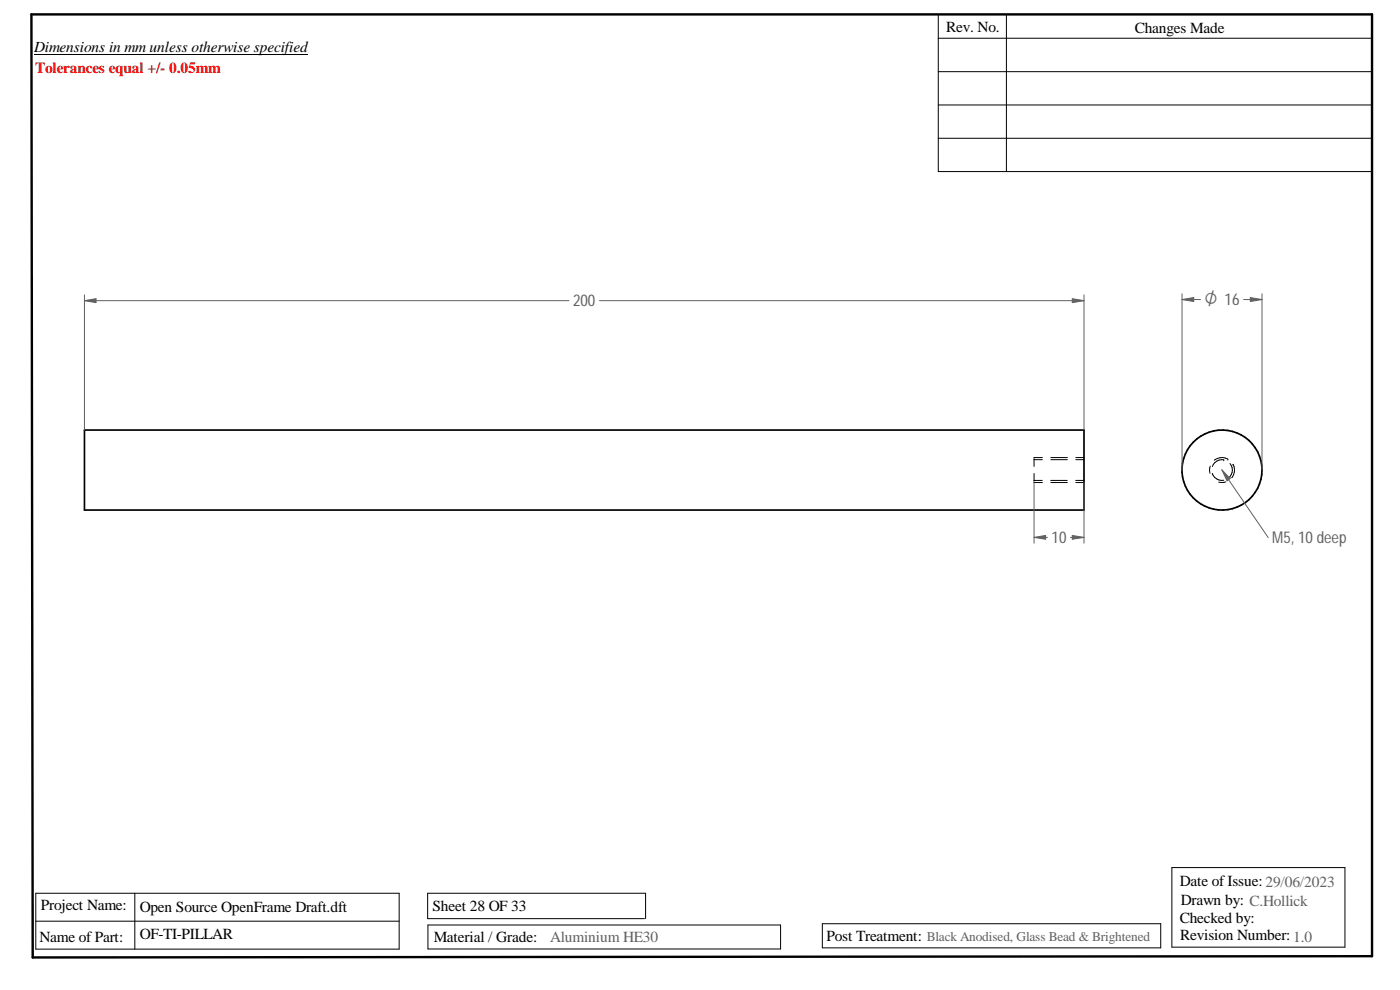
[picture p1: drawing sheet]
<svg xmlns="http://www.w3.org/2000/svg" width="420mm" height="297mm" viewBox="0 0 420 297" stroke-linecap="round" stroke-linejoin="round" font-family="sans-serif">
<path d="M9.4 4.3h402.4v282.6l-402 .4z" fill="none" stroke="#000" stroke-width=".72"/>
<g fill="none" stroke="#000" stroke-width=".3">
<path d="M10.2 16.4h82.2M281.6 11.5h130.2M281.6 4.3v47.2h130.2M302 4.3v47.2M281.6 21.5h130.2M281.6 31.5h130.2M281.6 41.5h130.2M310.3 137.9h2.5M310.3 137.7v2.3M312.8 137.3h-2.5v.2M315.4 137.9h4.9M315.4 137.3h4.9"/>
<path d="M322.9 137.9h2.4M322.9 137.3h2.4M363.2 139.9l-.2 1.3 .1 .8M367.3 138a3.1 3.1 0 0 0-3.5 2M367.3 138h.1M368.5 137.7a3.7 3.7 0 0 0-4.1 .4M368.5 137.8h.1M369.1 139.1a3 3 0 0 1 0 3.9M370.1 139.3a3.6 3.6 0 0 1-.5 4M370.1 139.3h.1M310.3 142.1v2.3M310.3 144.6v.2h2.5"/>
<path d="M310.3 144.1h2.5M315.3 144.1h5M315.4 144.8h4.9M322.8 144.1h2.5M322.9 144.8h2.4M363.8 142.1a3.1 3.1 0 0 0 3.5 2M363.8 142.1h.1M367.9 144.6l-2.2 .1M369.1 143h.1M411.8 213.6v36.4M9.8 271.3v16M10.7 276.4h109.1"/>
<path d="M10.7 268h109.1v16.8h-109.1zM40.5 268v16.8M128.4 277.5h105.9v7.2h-105.9zM193.4 275.6h-65.1v-7.6h65.4v7.6M246.8 277.2h101.5v7.2h-101.5zM351.7 260.3h51.9v23.9h-51.9z"/>
</g>
<g fill="none" stroke="#000" stroke-width=".51">
<path d="M25.3 129h300v24h-300z"/>
<circle cx="366.7" cy="141" r="12"/>
</g>
<path d="M366.7 141l13.9 20.3" fill="none" stroke="#606060" stroke-width=".3"/>
<path d="M366.7 141l2.5 2.6-1 .7z" fill="#606060"/>
<path d="M25.3 88.5v40.5M321.8 89.6l3.5 .6-3.5 .6zM325.3 88.5v40.5M366.7 141l2.5 2.6-1 .7z" fill="none" stroke="#606060" stroke-width=".3"/>
<path d="M321.8 89.6l3.5 .6-3.5 .6z" fill="#606060"/>
<path d="M25.3 90.2l3.5-.6v1.2z" fill="none" stroke="#606060" stroke-width=".3"/>
<path d="M25.3 90.2l3.5-.6v1.2z" fill="#606060"/>
<path d="M25.3 90.2h145.5M179.9 90.2h145.4M354.7 88.1v52.9M375.2 89.3l3.5 .6-3.5 .6zM378.7 88.1v52.9" fill="none" stroke="#606060" stroke-width=".3"/>
<path d="M375.2 89.3l3.5 .6-3.5 .6z" fill="#606060"/>
<path d="M354.7 89.9l3.6-.6v1.2z" fill="none" stroke="#606060" stroke-width=".3"/>
<path d="M354.7 89.9l3.6-.6v1.2z" fill="#606060"/>
<path d="M354.7 89.9h5.6M373.2 89.9h5.5M310.3 144.8v18.2M325.3 144.8v18.2M321.8 160.7l3.5 .5-3.5 .6z" fill="none" stroke="#606060" stroke-width=".3"/>
<path d="M321.8 160.7l3.5 .5-3.5 .6z" fill="#606060"/>
<path d="M310.3 161.2l3.5-.5v1.1z" fill="none" stroke="#606060" stroke-width=".3"/>
<path d="M310.3 161.2l3.5-.5v1.1z" fill="#606060"/>
<path d="M310.3 161.2h4.1M321.3 161.2h4" fill="none" stroke="#606060" stroke-width=".3"/>
<text font-size="5.4" fill="#606060" x="361.5" y="91.6">O 16</text>
<g font-size="4.9" fill="#606060">
<text x="172" y="91.9">200</text>
<text x="315.6" y="163">10</text>
<text x="381.8" y="163">M5, 10 deep</text>
</g>
<g font-size="4.6">
<text x="284" y="9.6">Rev. No.</text>
<text x="340.6" y="9.9">Changes Made</text>
<text x="10.2" y="15.7">Dimensions in mm unless otherwise specified</text>
<text x="354.1" y="265.7">Date of Issue:29/06/2023</text>
<text x="12.3" y="273.1">Project Name:</text>
<text x="41.9" y="273.7">Open Source OpenFrame Draft.dft</text>
<text x="129.8" y="273.4">Sheet 28 OF 33</text>
<text x="354.4" y="271.4">Drawn by: C.Hollick</text>
<text x="41.9" y="281.9">OF-TI-PILLAR</text>
<text x="354.1" y="276.9">Checked by:</text>
<text x="11.9" y="282.7">Name of Part:</text>
<text x="130.2" y="282.6">Material / Grade:</text>
<text x="248" y="282.2">Post Treatment:</text>
<text x="354.2" y="282.2">Revision Number:1.0</text>
</g>
<text font-size="4.6" fill="#f00" x="10.5" y="21.9">Tolerances equal +/- 0.05mm</text>
<text font-size="4.6" fill="#606060" x="165.1" y="282.6">Aluminium HE30</text>
<text font-size="4" fill="#606060" x="278.2" y="282.3">Black Anodised, Glass Bead &amp; Brightened</text>
</svg>
